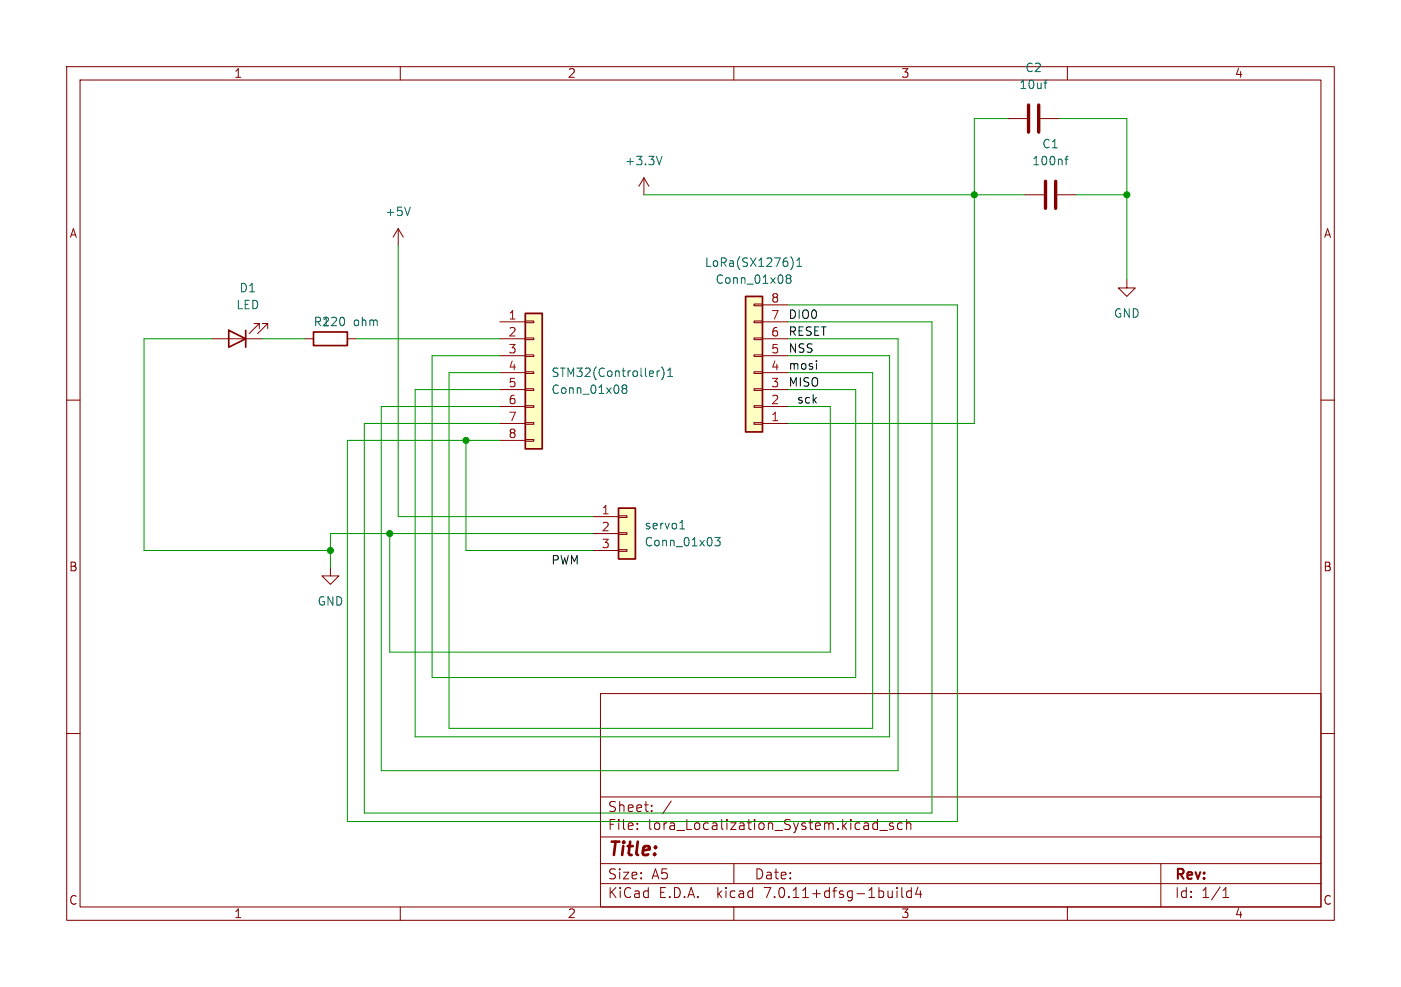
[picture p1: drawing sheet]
(kicad_sch (version 20230121) (generator eeschema)

 (paper "A5")

 (lib_symbols
  (symbol "Connector_Generic:Conn_01x03" (pin_names (offset 1.016) hide) (in_bom yes) (on_board yes)
   (property "Reference" "J" (at 0 5.08 0) (effects (font (size 1.27 1.27))))
   (property "Value" "Conn_01x03" (at 0 -5.08 0) (effects (font (size 1.27 1.27))))
   (property "Footprint" "" (at 0 0 0) (effects (font (size 1.27 1.27)) hide))
   (property "Datasheet" "~" (at 0 0 0) (effects (font (size 1.27 1.27)) hide))
   (symbol "Conn_01x03_1_1"
    (rectangle (start -1.27 -2.413) (end 0 -2.667) (stroke (width 0.1524) (type default)) (fill (type none)))
    (rectangle (start -1.27 0.127) (end 0 -0.127) (stroke (width 0.1524) (type default)) (fill (type none)))
    (rectangle (start -1.27 2.667) (end 0 2.413) (stroke (width 0.1524) (type default)) (fill (type none)))
    (rectangle (start -1.27 3.81) (end 1.27 -3.81) (stroke (width 0.254) (type default)) (fill (type background)))
    (pin passive line (at -5.08 2.54 0) (length 3.81) (name "Pin_1" (effects (font (size 1.27 1.27)))) (number "1" (effects (font (size 1.27 1.27)))))
    (pin passive line (at -5.08 0 0) (length 3.81) (name "Pin_2" (effects (font (size 1.27 1.27)))) (number "2" (effects (font (size 1.27 1.27)))))
    (pin passive line (at -5.08 -2.54 0) (length 3.81) (name "Pin_3" (effects (font (size 1.27 1.27)))) (number "3" (effects (font (size 1.27 1.27)))))))
  (symbol "Connector_Generic:Conn_01x08" (pin_names (offset 1.016) hide) (in_bom yes) (on_board yes)
   (property "Reference" "J" (at 0 10.16 0) (effects (font (size 1.27 1.27))))
   (property "Value" "Conn_01x08" (at 0 -12.7 0) (effects (font (size 1.27 1.27))))
   (property "Footprint" "" (at 0 0 0) (effects (font (size 1.27 1.27)) hide))
   (property "Datasheet" "~" (at 0 0 0) (effects (font (size 1.27 1.27)) hide))
   (symbol "Conn_01x08_1_1"
    (rectangle (start -1.27 -10.033) (end 0 -10.287) (stroke (width 0.1524) (type default)) (fill (type none)))
    (rectangle (start -1.27 -7.493) (end 0 -7.747) (stroke (width 0.1524) (type default)) (fill (type none)))
    (rectangle (start -1.27 -4.953) (end 0 -5.207) (stroke (width 0.1524) (type default)) (fill (type none)))
    (rectangle (start -1.27 -2.413) (end 0 -2.667) (stroke (width 0.1524) (type default)) (fill (type none)))
    (rectangle (start -1.27 0.127) (end 0 -0.127) (stroke (width 0.1524) (type default)) (fill (type none)))
    (rectangle (start -1.27 2.667) (end 0 2.413) (stroke (width 0.1524) (type default)) (fill (type none)))
    (rectangle (start -1.27 5.207) (end 0 4.953) (stroke (width 0.1524) (type default)) (fill (type none)))
    (rectangle (start -1.27 7.747) (end 0 7.493) (stroke (width 0.1524) (type default)) (fill (type none)))
    (rectangle (start -1.27 8.89) (end 1.27 -11.43) (stroke (width 0.254) (type default)) (fill (type background)))
    (pin passive line (at -5.08 7.62 0) (length 3.81) (name "Pin_1" (effects (font (size 1.27 1.27)))) (number "1" (effects (font (size 1.27 1.27)))))
    (pin passive line (at -5.08 5.08 0) (length 3.81) (name "Pin_2" (effects (font (size 1.27 1.27)))) (number "2" (effects (font (size 1.27 1.27)))))
    (pin passive line (at -5.08 2.54 0) (length 3.81) (name "Pin_3" (effects (font (size 1.27 1.27)))) (number "3" (effects (font (size 1.27 1.27)))))
    (pin passive line (at -5.08 0 0) (length 3.81) (name "Pin_4" (effects (font (size 1.27 1.27)))) (number "4" (effects (font (size 1.27 1.27)))))
    (pin passive line (at -5.08 -2.54 0) (length 3.81) (name "Pin_5" (effects (font (size 1.27 1.27)))) (number "5" (effects (font (size 1.27 1.27)))))
    (pin passive line (at -5.08 -5.08 0) (length 3.81) (name "Pin_6" (effects (font (size 1.27 1.27)))) (number "6" (effects (font (size 1.27 1.27)))))
    (pin passive line (at -5.08 -7.62 0) (length 3.81) (name "Pin_7" (effects (font (size 1.27 1.27)))) (number "7" (effects (font (size 1.27 1.27)))))
    (pin passive line (at -5.08 -10.16 0) (length 3.81) (name "Pin_8" (effects (font (size 1.27 1.27)))) (number "8" (effects (font (size 1.27 1.27)))))))
  (symbol "Device:C" (pin_numbers hide) (pin_names (offset 0.254)) (in_bom yes) (on_board yes)
   (property "Reference" "C" (at 0.635 2.54 0) (effects (font (size 1.27 1.27)) (justify left)))
   (property "Value" "C" (at 0.635 -2.54 0) (effects (font (size 1.27 1.27)) (justify left)))
   (property "Footprint" "" (at 0.9652 -3.81 0) (effects (font (size 1.27 1.27)) hide))
   (property "Datasheet" "~" (at 0 0 0) (effects (font (size 1.27 1.27)) hide))
   (symbol "C_0_1"
    (polyline (pts (xy -2.032 -0.762) (xy 2.032 -0.762)) (stroke (width 0.508) (type default)) (fill (type none)))
    (polyline (pts (xy -2.032 0.762) (xy 2.032 0.762)) (stroke (width 0.508) (type default)) (fill (type none))))
   (symbol "C_1_1"
    (pin passive line (at 0 3.81 270) (length 2.794) (name "~" (effects (font (size 1.27 1.27)))) (number "1" (effects (font (size 1.27 1.27)))))
    (pin passive line (at 0 -3.81 90) (length 2.794) (name "~" (effects (font (size 1.27 1.27)))) (number "2" (effects (font (size 1.27 1.27)))))))
  (symbol "Device:LED" (pin_numbers hide) (pin_names (offset 1.016) hide) (in_bom yes) (on_board yes)
   (property "Reference" "D" (at 0 2.54 0) (effects (font (size 1.27 1.27))))
   (property "Value" "LED" (at 0 -2.54 0) (effects (font (size 1.27 1.27))))
   (property "Footprint" "" (at 0 0 0) (effects (font (size 1.27 1.27)) hide))
   (property "Datasheet" "~" (at 0 0 0) (effects (font (size 1.27 1.27)) hide))
   (symbol "LED_0_1"
    (polyline (pts (xy -1.27 -1.27) (xy -1.27 1.27)) (stroke (width 0.254) (type default)) (fill (type none)))
    (polyline (pts (xy -1.27 0) (xy 1.27 0)) (stroke (width 0) (type default)) (fill (type none)))
    (polyline (pts (xy 1.27 -1.27) (xy 1.27 1.27) (xy -1.27 0) (xy 1.27 -1.27)) (stroke (width 0.254) (type default)) (fill (type none)))
    (polyline (pts (xy -3.048 -0.762) (xy -4.572 -2.286) (xy -3.81 -2.286) (xy -4.572 -2.286) (xy -4.572 -1.524)) (stroke (width 0) (type default)) (fill (type none)))
    (polyline (pts (xy -1.778 -0.762) (xy -3.302 -2.286) (xy -2.54 -2.286) (xy -3.302 -2.286) (xy -3.302 -1.524)) (stroke (width 0) (type default)) (fill (type none))))
   (symbol "LED_1_1"
    (pin passive line (at -3.81 0 0) (length 2.54) (name "K" (effects (font (size 1.27 1.27)))) (number "1" (effects (font (size 1.27 1.27)))))
    (pin passive line (at 3.81 0 180) (length 2.54) (name "A" (effects (font (size 1.27 1.27)))) (number "2" (effects (font (size 1.27 1.27)))))))
  (symbol "Device:R" (pin_numbers hide) (pin_names (offset 0)) (in_bom yes) (on_board yes)
   (property "Reference" "R" (at 2.032 0 90) (effects (font (size 1.27 1.27))))
   (property "Value" "R" (at 0 0 90) (effects (font (size 1.27 1.27))))
   (property "Footprint" "" (at -1.778 0 90) (effects (font (size 1.27 1.27)) hide))
   (property "Datasheet" "~" (at 0 0 0) (effects (font (size 1.27 1.27)) hide))
   (symbol "R_0_1"
    (rectangle (start -1.016 -2.54) (end 1.016 2.54) (stroke (width 0.254) (type default)) (fill (type none))))
   (symbol "R_1_1"
    (pin passive line (at 0 3.81 270) (length 1.27) (name "~" (effects (font (size 1.27 1.27)))) (number "1" (effects (font (size 1.27 1.27)))))
    (pin passive line (at 0 -3.81 90) (length 1.27) (name "~" (effects (font (size 1.27 1.27)))) (number "2" (effects (font (size 1.27 1.27)))))))
  (symbol "power:+3.3V" (power) (pin_names (offset 0)) (in_bom yes) (on_board yes)
   (property "Reference" "#PWR" (at 0 -3.81 0) (effects (font (size 1.27 1.27)) hide))
   (property "Value" "+3.3V" (at 0 3.556 0) (effects (font (size 1.27 1.27))))
   (property "Footprint" "" (at 0 0 0) (effects (font (size 1.27 1.27)) hide))
   (property "Datasheet" "" (at 0 0 0) (effects (font (size 1.27 1.27)) hide))
   (symbol "+3.3V_0_1"
    (polyline (pts (xy -0.762 1.27) (xy 0 2.54)) (stroke (width 0) (type default)) (fill (type none)))
    (polyline (pts (xy 0 0) (xy 0 2.54)) (stroke (width 0) (type default)) (fill (type none)))
    (polyline (pts (xy 0 2.54) (xy 0.762 1.27)) (stroke (width 0) (type default)) (fill (type none))))
   (symbol "+3.3V_1_1"
    (pin power_in line (at 0 0 90) (length 0) hide (name "+3.3V" (effects (font (size 1.27 1.27)))) (number "1" (effects (font (size 1.27 1.27)))))))
  (symbol "power:+5V" (power) (pin_names (offset 0)) (in_bom yes) (on_board yes)
   (property "Reference" "#PWR" (at 0 -3.81 0) (effects (font (size 1.27 1.27)) hide))
   (property "Value" "+5V" (at 0 3.556 0) (effects (font (size 1.27 1.27))))
   (property "Footprint" "" (at 0 0 0) (effects (font (size 1.27 1.27)) hide))
   (property "Datasheet" "" (at 0 0 0) (effects (font (size 1.27 1.27)) hide))
   (symbol "+5V_0_1"
    (polyline (pts (xy -0.762 1.27) (xy 0 2.54)) (stroke (width 0) (type default)) (fill (type none)))
    (polyline (pts (xy 0 0) (xy 0 2.54)) (stroke (width 0) (type default)) (fill (type none)))
    (polyline (pts (xy 0 2.54) (xy 0.762 1.27)) (stroke (width 0) (type default)) (fill (type none))))
   (symbol "+5V_1_1"
    (pin power_in line (at 0 0 90) (length 0) hide (name "+5V" (effects (font (size 1.27 1.27)))) (number "1" (effects (font (size 1.27 1.27)))))))
  (symbol "power:GND" (power) (pin_names (offset 0)) (in_bom yes) (on_board yes)
   (property "Reference" "#PWR" (at 0 -6.35 0) (effects (font (size 1.27 1.27)) hide))
   (property "Value" "GND" (at 0 -3.81 0) (effects (font (size 1.27 1.27))))
   (property "Footprint" "" (at 0 0 0) (effects (font (size 1.27 1.27)) hide))
   (property "Datasheet" "" (at 0 0 0) (effects (font (size 1.27 1.27)) hide))
   (symbol "GND_0_1"
    (polyline (pts (xy 0 0) (xy 0 -1.27) (xy 1.27 -1.27) (xy 0 -2.54) (xy -1.27 -1.27) (xy 0 -1.27)) (stroke (width 0) (type default)) (fill (type none))))
   (symbol "GND_1_1"
    (pin power_in line (at 0 0 270) (length 0) hide (name "GND" (effects (font (size 1.27 1.27)))) (number "1" (effects (font (size 1.27 1.27))))))))

 (junction (at 146.05 29.21) (diameter 0) (color 0 0 0 0))
 (junction (at 49.53 82.55) (diameter 0) (color 0 0 0 0))
 (junction (at 69.85 66.04) (diameter 0) (color 0 0 0 0))
 (junction (at 168.91 29.21) (diameter 0) (color 0 0 0 0))
 (junction (at 58.42 80.01) (diameter 0) (color 0 0 0 0))

 (wire (pts (xy 146.05 17.78) (xy 146.05 29.21)) (stroke (width 0) (type default)))
 (wire (pts (xy 124.46 60.96) (xy 124.46 97.79)) (stroke (width 0) (type default)))
 (wire (pts (xy 133.35 53.34) (xy 133.35 110.49)) (stroke (width 0) (type default)))
 (wire (pts (xy 118.11 58.42) (xy 128.27 58.42)) (stroke (width 0) (type default)))
 (wire (pts (xy 64.77 101.6) (xy 128.27 101.6)) (stroke (width 0) (type default)))
 (wire (pts (xy 39.37 50.8) (xy 45.72 50.8)) (stroke (width 0) (type default)))
 (wire (pts (xy 53.34 50.8) (xy 74.93 50.8)) (stroke (width 0) (type default)))
 (wire (pts (xy 151.13 17.78) (xy 146.05 17.78)) (stroke (width 0) (type default)))
 (wire (pts (xy 74.93 58.42) (xy 62.23 58.42)) (stroke (width 0) (type default)))
 (wire (pts (xy 130.81 55.88) (xy 118.11 55.88)) (stroke (width 0) (type default)))
 (wire (pts (xy 62.23 58.42) (xy 62.23 110.49)) (stroke (width 0) (type default)))
 (wire (pts (xy 128.27 101.6) (xy 128.27 58.42)) (stroke (width 0) (type default)))
 (wire (pts (xy 52.07 123.19) (xy 52.07 66.04)) (stroke (width 0) (type default)))
 (wire (pts (xy 21.59 82.55) (xy 49.53 82.55)) (stroke (width 0) (type default)))
 (wire (pts (xy 139.7 48.26) (xy 139.7 121.92)) (stroke (width 0) (type default)))
 (wire (pts (xy 146.05 29.21) (xy 146.05 63.5)) (stroke (width 0) (type default)))
 (wire (pts (xy 69.85 82.55) (xy 69.85 66.04)) (stroke (width 0) (type default)))
 (wire (pts (xy 143.51 123.19) (xy 52.07 123.19)) (stroke (width 0) (type default)))
 (wire (pts (xy 59.69 77.47) (xy 88.9 77.47)) (stroke (width 0) (type default)))
 (wire (pts (xy 58.42 97.79) (xy 58.42 80.01)) (stroke (width 0) (type default)))
 (wire (pts (xy 74.93 60.96) (xy 57.15 60.96)) (stroke (width 0) (type default)))
 (wire (pts (xy 69.85 66.04) (xy 74.93 66.04)) (stroke (width 0) (type default)))
 (wire (pts (xy 139.7 48.26) (xy 118.11 48.26)) (stroke (width 0) (type default)))
 (wire (pts (xy 31.75 50.8) (xy 21.59 50.8)) (stroke (width 0) (type default)))
 (wire (pts (xy 168.91 17.78) (xy 168.91 29.21)) (stroke (width 0) (type default)))
 (wire (pts (xy 96.52 29.21) (xy 146.05 29.21)) (stroke (width 0) (type default)))
 (wire (pts (xy 134.62 115.57) (xy 134.62 50.8)) (stroke (width 0) (type default)))
 (wire (pts (xy 52.07 66.04) (xy 69.85 66.04)) (stroke (width 0) (type default)))
 (wire (pts (xy 143.51 45.72) (xy 143.51 123.19)) (stroke (width 0) (type default)))
 (wire (pts (xy 54.61 63.5) (xy 54.61 121.92)) (stroke (width 0) (type default)))
 (wire (pts (xy 88.9 82.55) (xy 69.85 82.55)) (stroke (width 0) (type default)))
 (wire (pts (xy 130.81 55.88) (xy 130.81 109.22)) (stroke (width 0) (type default)))
 (wire (pts (xy 49.53 85.09) (xy 49.53 82.55)) (stroke (width 0) (type default)))
 (wire (pts (xy 134.62 50.8) (xy 118.11 50.8)) (stroke (width 0) (type default)))
 (wire (pts (xy 54.61 121.92) (xy 139.7 121.92)) (stroke (width 0) (type default)))
 (wire (pts (xy 64.77 53.34) (xy 64.77 101.6)) (stroke (width 0) (type default)))
 (wire (pts (xy 57.15 115.57) (xy 134.62 115.57)) (stroke (width 0) (type default)))
 (wire (pts (xy 58.42 80.01) (xy 88.9 80.01)) (stroke (width 0) (type default)))
 (wire (pts (xy 146.05 63.5) (xy 118.11 63.5)) (stroke (width 0) (type default)))
 (wire (pts (xy 49.53 80.01) (xy 58.42 80.01)) (stroke (width 0) (type default)))
 (wire (pts (xy 74.93 53.34) (xy 64.77 53.34)) (stroke (width 0) (type default)))
 (wire (pts (xy 168.91 29.21) (xy 161.29 29.21)) (stroke (width 0) (type default)))
 (wire (pts (xy 168.91 29.21) (xy 168.91 41.91)) (stroke (width 0) (type default)))
 (wire (pts (xy 133.35 53.34) (xy 118.11 53.34)) (stroke (width 0) (type default)))
 (wire (pts (xy 146.05 29.21) (xy 153.67 29.21)) (stroke (width 0) (type default)))
 (wire (pts (xy 118.11 45.72) (xy 143.51 45.72)) (stroke (width 0) (type default)))
 (wire (pts (xy 49.53 82.55) (xy 49.53 80.01)) (stroke (width 0) (type default)))
 (wire (pts (xy 57.15 60.96) (xy 57.15 115.57)) (stroke (width 0) (type default)))
 (wire (pts (xy 118.11 60.96) (xy 124.46 60.96)) (stroke (width 0) (type default)))
 (wire (pts (xy 74.93 63.5) (xy 54.61 63.5)) (stroke (width 0) (type default)))
 (wire (pts (xy 124.46 97.79) (xy 58.42 97.79)) (stroke (width 0) (type default)))
 (wire (pts (xy 74.93 55.88) (xy 67.31 55.88)) (stroke (width 0) (type default)))
 (wire (pts (xy 67.31 55.88) (xy 67.31 109.22)) (stroke (width 0) (type default)))
 (wire (pts (xy 62.23 110.49) (xy 133.35 110.49)) (stroke (width 0) (type default)))
 (wire (pts (xy 67.31 109.22) (xy 130.81 109.22)) (stroke (width 0) (type default)))
 (wire (pts (xy 21.59 50.8) (xy 21.59 82.55)) (stroke (width 0) (type default)))
 (wire (pts (xy 59.69 36.83) (xy 59.69 77.47)) (stroke (width 0) (type default)))
 (wire (pts (xy 158.75 17.78) (xy 168.91 17.78)) (stroke (width 0) (type default)))

 (label "MISO" (at 118.11 58.42 0) (fields_autoplaced) (effects (font (size 1.27 1.27)) (justify left bottom)))
 (label "mosi" (at 118.11 55.88 0) (fields_autoplaced) (effects (font (size 1.27 1.27)) (justify left bottom)))
 (label "PWM" (at 82.55 85.09 0) (fields_autoplaced) (effects (font (size 1.27 1.27)) (justify left bottom)))
 (label "DIO0" (at 118.11 48.26 0) (fields_autoplaced) (effects (font (size 1.27 1.27)) (justify left bottom)))
 (label "NSS" (at 118.11 53.34 0) (fields_autoplaced) (effects (font (size 1.27 1.27)) (justify left bottom)))
 (label "sck" (at 119.38 60.96 0) (fields_autoplaced) (effects (font (size 1.27 1.27)) (justify left bottom)))
 (label "RESET" (at 118.11 50.8 0) (fields_autoplaced) (effects (font (size 1.27 1.27)) (justify left bottom)))

 (symbol (lib_id "Device:C") (at 157.48 29.21 90) (unit 1) (in_bom yes) (on_board yes) (dnp no) (fields_autoplaced)
  (property "Reference" "C1" (at 157.48 21.59 90) (effects (font (size 1.27 1.27))))
  (property "Value" "100nf" (at 157.48 24.13 90) (effects (font (size 1.27 1.27))))
  (property "Footprint" "Capacitor_THT:C_Disc_D5.0mm_W2.5mm_P5.00mm" (at 161.29 28.2448 0) (effects (font (size 1.27 1.27)) hide))
  (property "Datasheet" "~" (at 157.48 29.21 0) (effects (font (size 1.27 1.27)) hide)) (pin "1") (pin "2"))

 (symbol (lib_id "power:GND") (at 168.91 41.91 0) (unit 1) (in_bom yes) (on_board yes) (dnp no) (fields_autoplaced)
  (property "Reference" "#PWR04" (at 168.91 48.26 0) (effects (font (size 1.27 1.27)) hide))
  (property "Value" "GND" (at 168.91 46.99 0) (effects (font (size 1.27 1.27))))
  (property "Footprint" "" (at 168.91 41.91 0) (effects (font (size 1.27 1.27)) hide))
  (property "Datasheet" "" (at 168.91 41.91 0) (effects (font (size 1.27 1.27)) hide)) (pin "1"))

 (symbol (lib_id "Connector_Generic:Conn_01x03") (at 93.98 80.01 0) (unit 1) (in_bom yes) (on_board yes) (dnp no) (fields_autoplaced)
  (property "Reference" "servo1" (at 96.52 78.74 0) (effects (font (size 1.27 1.27)) (justify left)))
  (property "Value" "Conn_01x03" (at 96.52 81.28 0) (effects (font (size 1.27 1.27)) (justify left)))
  (property "Footprint" "Connector_PinHeader_2.54mm:PinHeader_1x08_P2.54mm_Vertical" (at 93.98 80.01 0) (effects (font (size 1.27 1.27)) hide))
  (property "Datasheet" "~" (at 93.98 80.01 0) (effects (font (size 1.27 1.27)) hide)) (pin "3") (pin "2") (pin "1"))

 (symbol (lib_id "Device:LED") (at 35.56 50.8 180) (unit 1) (in_bom yes) (on_board yes) (dnp no) (fields_autoplaced)
  (property "Reference" "D1" (at 37.1475 43.18 0) (effects (font (size 1.27 1.27))))
  (property "Value" "LED" (at 37.1475 45.72 0) (effects (font (size 1.27 1.27))))
  (property "Footprint" "LED_THT:LED_D5.0mm" (at 35.56 50.8 0) (effects (font (size 1.27 1.27)) hide))
  (property "Datasheet" "~" (at 35.56 50.8 0) (effects (font (size 1.27 1.27)) hide)) (pin "2") (pin "1"))

 (symbol (lib_id "Device:C") (at 154.94 17.78 90) (unit 1) (in_bom yes) (on_board yes) (dnp no) (fields_autoplaced)
  (property "Reference" "C2" (at 154.94 10.16 90) (effects (font (size 1.27 1.27))))
  (property "Value" "10uf" (at 154.94 12.7 90) (effects (font (size 1.27 1.27))))
  (property "Footprint" "Capacitor_THT:C_Disc_D5.0mm_W2.5mm_P5.00mm" (at 158.75 16.8148 0) (effects (font (size 1.27 1.27)) hide))
  (property "Datasheet" "~" (at 154.94 17.78 0) (effects (font (size 1.27 1.27)) hide)) (pin "2") (pin "1"))

 (symbol (lib_id "power:GND") (at 49.53 85.09 0) (unit 1) (in_bom yes) (on_board yes) (dnp no) (fields_autoplaced)
  (property "Reference" "#PWR03" (at 49.53 91.44 0) (effects (font (size 1.27 1.27)) hide))
  (property "Value" "GND" (at 49.53 90.17 0) (effects (font (size 1.27 1.27))))
  (property "Footprint" "" (at 49.53 85.09 0) (effects (font (size 1.27 1.27)) hide))
  (property "Datasheet" "" (at 49.53 85.09 0) (effects (font (size 1.27 1.27)) hide)) (pin "1"))

 (symbol (lib_id "Device:R") (at 49.53 50.8 270) (mirror x) (unit 1) (in_bom yes) (on_board yes) (dnp no)
  (property "Reference" "R1" (at 48.26 48.26 90) (effects (font (size 1.27 1.27))))
  (property "Value" " 220 ohm" (at 52.07 48.26 90) (effects (font (size 1.27 1.27))))
  (property "Footprint" "Resistor_THT:R_Axial_DIN0207_L6.3mm_D2.5mm_P7.62mm_Horizontal" (at 49.53 52.578 90) (effects (font (size 1.27 1.27)) hide))
  (property "Datasheet" "~" (at 49.53 50.8 0) (effects (font (size 1.27 1.27)) hide)) (pin "2") (pin "1"))

 (symbol (lib_id "Connector_Generic:Conn_01x08") (at 113.03 55.88 180) (unit 1) (in_bom yes) (on_board yes) (dnp no)
  (property "Reference" "LoRa(SX1276)1" (at 113.03 39.37 0) (effects (font (size 1.27 1.27))))
  (property "Value" "Conn_01x08" (at 113.03 41.91 0) (effects (font (size 1.27 1.27))))
  (property "Footprint" "Connector_PinHeader_2.54mm:PinHeader_1x08_P2.54mm_Vertical" (at 113.03 55.88 0) (effects (font (size 1.27 1.27)) hide))
  (property "Datasheet" "~" (at 113.03 55.88 0) (effects (font (size 1.27 1.27)) hide)) (pin "5") (pin "7") (pin "4") (pin "6") (pin "2") (pin "8") (pin "3") (pin "1")
  (instances (project "lora-based" (path "" (reference "LoRa(SX1276)1") (unit 1)))))

 (symbol (lib_id "Connector_Generic:Conn_01x08") (at 80.01 55.88 0) (unit 1) (in_bom yes) (on_board yes) (dnp no) (fields_autoplaced)
  (property "Reference" "STM32(Controller)1" (at 82.55 55.88 0) (effects (font (size 1.27 1.27)) (justify left)))
  (property "Value" "Conn_01x08" (at 82.55 58.42 0) (effects (font (size 1.27 1.27)) (justify left)))
  (property "Footprint" "Connector_PinHeader_2.54mm:PinHeader_1x08_P2.54mm_Vertical" (at 80.01 55.88 0) (effects (font (size 1.27 1.27)) hide))
  (property "Datasheet" "~" (at 80.01 55.88 0) (effects (font (size 1.27 1.27)) hide)) (pin "1") (pin "6") (pin "5") (pin "4") (pin "3") (pin "2") (pin "7") (pin "8")
  (instances (project "lora-based" (path "" (reference "STM32(Controller)1") (unit 1)))))

 (symbol (lib_id "power:+3.3V") (at 96.52 29.21 0) (unit 1) (in_bom yes) (on_board yes) (dnp no) (fields_autoplaced)
  (property "Reference" "#PWR01" (at 96.52 33.02 0) (effects (font (size 1.27 1.27)) hide))
  (property "Value" "+3.3V" (at 96.52 24.13 0) (effects (font (size 1.27 1.27))))
  (property "Footprint" "" (at 96.52 29.21 0) (effects (font (size 1.27 1.27)) hide))
  (property "Datasheet" "" (at 96.52 29.21 0) (effects (font (size 1.27 1.27)) hide)) (pin "1"))

 (symbol (lib_id "power:+5V") (at 59.69 36.83 0) (unit 1) (in_bom yes) (on_board yes) (dnp no)
  (property "Reference" "#PWR02" (at 59.69 40.64 0) (effects (font (size 1.27 1.27)) hide))
  (property "Value" "+5V" (at 59.69 31.75 0) (effects (font (size 1.27 1.27))))
  (property "Footprint" "" (at 59.69 36.83 0) (effects (font (size 1.27 1.27)) hide))
  (property "Datasheet" "" (at 59.69 36.83 0) (effects (font (size 1.27 1.27)) hide)) (pin "1"))

 (sheet_instances (path "" (page "1"))))
